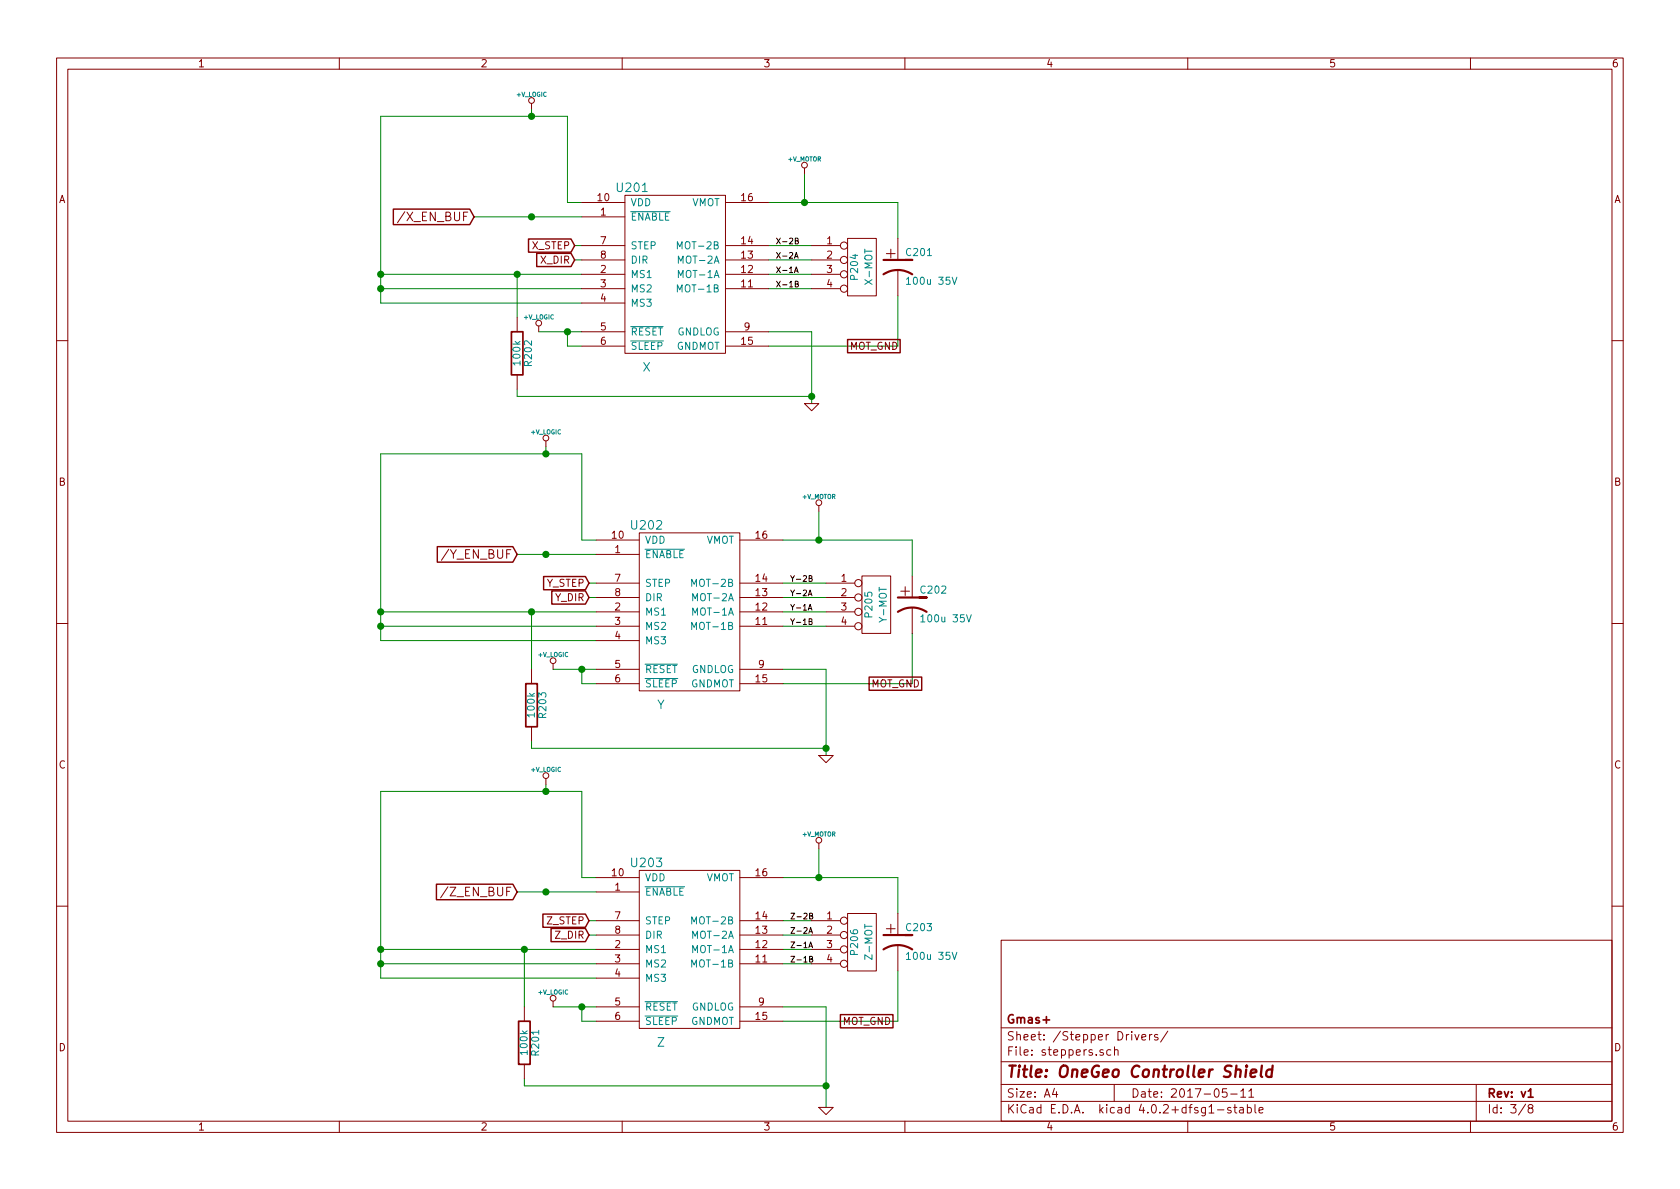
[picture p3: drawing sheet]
EESchema Schematic File Version 2
LIBS:mainboard-rescue
LIBS:power
LIBS:device
LIBS:transistors
LIBS:conn
LIBS:linear
LIBS:regul
LIBS:74xx
LIBS:cmos4000
LIBS:adc-dac
LIBS:memory
LIBS:xilinx
LIBS:microcontrollers
LIBS:dsp
LIBS:microchip
LIBS:analog_switches
LIBS:motorola
LIBS:texas
LIBS:intel
LIBS:audio
LIBS:interface
LIBS:digital-audio
LIBS:philips
LIBS:display
LIBS:cypress
LIBS:siliconi
LIBS:opto
LIBS:atmel
LIBS:contrib
LIBS:valves
LIBS:RMC
LIBS:arduino_shieldsNCL
LIBS:opendous
LIBS:m-bed
LIBS:stepper_drivers
LIBS:dc-dc-dsun
LIBS:gmas
LIBS:mainboard-cache
EELAYER 25 0
EELAYER END
$Descr A4 11693 8268
encoding utf-8
Sheet 3 8
Title "OneGeo Controller Shield"
Date "2017-05-11"
Rev "v1"
Comp "Gmas+"
Comment1 ""
Comment2 ""
Comment3 ""
Comment4 ""
$EndDescr
Wire Wire Line
	3700 750  3700 800 
Wire Wire Line
	5450 6700 5650 6700
Wire Wire Line
	5450 6500 5650 6500
Connection ~ 3650 6600
Connection ~ 5700 6100
Connection ~ 5750 7550
Wire Wire Line
	5750 7000 5750 7700
Connection ~ 5700 3750
Wire Wire Line
	5750 4650 5750 5250
Connection ~ 3700 4250
Wire Wire Line
	3700 4250 3700 4650
Connection ~ 5650 2750
Wire Wire Line
	6250 2050 6250 2400
Wire Wire Line
	6250 2400 5350 2400
Wire Wire Line
	5700 3550 5700 3750
Wire Wire Line
	5450 3750 6350 3750
Wire Wire Line
	5750 4250 5450 4250
Wire Wire Line
	5750 4050 5450 4050
Wire Wire Line
	5450 4750 6350 4750
Wire Wire Line
	5750 4650 5450 4650
Wire Wire Line
	5450 4150 5750 4150
Wire Wire Line
	5450 4350 5750 4350
Wire Wire Line
	3750 2300 4050 2300
Connection ~ 2650 2000
Wire Wire Line
	2650 800  2650 2100
Wire Wire Line
	2650 2100 4050 2100
Wire Wire Line
	2650 2000 4050 2000
Wire Wire Line
	4050 1800 4000 1800
Wire Wire Line
	2650 1900 4050 1900
Wire Wire Line
	5350 2000 5650 2000
Wire Wire Line
	5350 1800 5650 1800
Wire Wire Line
	5350 2300 5650 2300
Wire Wire Line
	5650 1700 5350 1700
Wire Wire Line
	5650 1900 5350 1900
Wire Wire Line
	5600 1200 5600 1400
Connection ~ 3700 800 
Connection ~ 3700 1500
Wire Wire Line
	4000 1700 4050 1700
Connection ~ 2650 1900
Wire Wire Line
	4050 2400 3950 2400
Wire Wire Line
	3950 2400 3950 2300
Connection ~ 3950 2300
Wire Wire Line
	4050 1400 3950 1400
Wire Wire Line
	3950 1400 3950 800 
Wire Wire Line
	3950 800  2650 800 
Wire Wire Line
	4050 3150 4050 3750
Wire Wire Line
	4050 3750 4150 3750
Connection ~ 4050 4650
Wire Wire Line
	4050 4650 4050 4750
Wire Wire Line
	4050 4750 4150 4750
Connection ~ 2650 4250
Wire Wire Line
	2650 4250 4150 4250
Wire Wire Line
	4100 4050 4150 4050
Wire Wire Line
	2650 4350 4150 4350
Connection ~ 3800 3850
Connection ~ 3800 3150
Wire Wire Line
	3800 3100 3800 3150
Wire Wire Line
	2650 3150 4050 3150
Wire Wire Line
	3600 3850 4150 3850
Wire Wire Line
	2650 4450 4150 4450
Wire Wire Line
	4150 4150 4100 4150
Wire Wire Line
	2650 3150 2650 4450
Connection ~ 2650 4350
Wire Wire Line
	3850 4650 4150 4650
Wire Wire Line
	5750 7000 5450 7000
Wire Wire Line
	5450 7100 6250 7100
Wire Wire Line
	5450 6100 6250 6100
Wire Wire Line
	5700 5900 5700 6100
Wire Wire Line
	3850 7000 4150 7000
Connection ~ 2650 6700
Wire Wire Line
	2650 5500 2650 6800
Wire Wire Line
	2650 6800 4150 6800
Wire Wire Line
	2650 6700 4150 6700
Wire Wire Line
	4150 6500 4100 6500
Wire Wire Line
	2650 6600 4150 6600
Wire Wire Line
	3600 6200 4150 6200
Wire Wire Line
	3800 5450 3800 5500
Connection ~ 3800 5500
Connection ~ 3800 6200
Wire Wire Line
	4100 6400 4150 6400
Connection ~ 2650 6600
Wire Wire Line
	4150 7100 4050 7100
Wire Wire Line
	4050 7100 4050 7000
Connection ~ 4050 7000
Wire Wire Line
	4150 6100 4050 6100
Wire Wire Line
	4050 6100 4050 5500
Wire Wire Line
	4050 5500 2650 5500
Wire Wire Line
	6250 1400 6250 1650
Wire Wire Line
	5350 1400 6250 1400
Connection ~ 5600 1400
Wire Wire Line
	6350 3750 6350 4000
Wire Wire Line
	6350 4750 6350 4400
Wire Wire Line
	6250 7100 6250 6750
Wire Wire Line
	6250 6100 6250 6350
Wire Wire Line
	3600 2700 3600 2750
Wire Wire Line
	3600 2750 5650 2750
Wire Wire Line
	5650 2300 5650 2800
Wire Wire Line
	5750 5200 3700 5200
Wire Wire Line
	3700 5200 3700 5150
Connection ~ 5750 5200
Wire Wire Line
	3600 2200 3600 1900
Connection ~ 3600 1900
Wire Wire Line
	3650 7500 3650 7550
Wire Wire Line
	3650 7000 3650 6600
Wire Wire Line
	3650 7550 5750 7550
Wire Wire Line
	5650 6400 5450 6400
Wire Wire Line
	5650 6600 5450 6600
Wire Wire Line
	3300 1500 4050 1500
Text GLabel 3600 6200 0    60   Input ~ 0
/Z_EN_BUF
Text GLabel 3600 3850 0    60   Input ~ 0
/Y_EN_BUF
Text GLabel 3300 1500 0    60   Input ~ 0
/X_EN_BUF
Text Label 5500 6700 0    40   ~ 0
Z-1B
Text Label 5500 6600 0    40   ~ 0
Z-1A
Text Label 5500 6500 0    40   ~ 0
Z-2A
Text Label 5500 6400 0    40   ~ 0
Z-2B
Text Label 5500 4350 0    40   ~ 0
Y-1B
Text Label 5500 4250 0    40   ~ 0
Y-1A
Text Label 5500 4150 0    40   ~ 0
Y-2A
Text Label 5500 4050 0    40   ~ 0
Y-2B
Text Label 5400 2000 0    40   ~ 0
X-1B
Text Label 5400 1900 0    40   ~ 0
X-1A
Text Label 5400 1800 0    40   ~ 0
X-2A
Text Label 5400 1700 0    40   ~ 0
X-2B
Text GLabel 5850 7100 2    50   UnSpc ~ 0
MOT_GND
Text GLabel 6050 4750 2    50   UnSpc ~ 0
MOT_GND
Text GLabel 5900 2400 2    50   UnSpc ~ 0
MOT_GND
$Comp
L +V_LOGIC #PWR023
U 1 1
P 3850 7000
F 0 "#PWR023" H 3850 6970 30  0001 C CNN
F 1 "+V_LOGIC" H 3850 7100 30  0000 C CNN
F 2 "" H 3850 7000 60  0001 C CNN
F 3 "" H 3850 7000 60  0001 C CNN
	1    3850 7000
	1    0    0    -1  
$EndComp
$Comp
L +V_LOGIC #PWR024
U 1 1
P 3850 4650
F 0 "#PWR024" H 3850 4620 30  0001 C CNN
F 1 "+V_LOGIC" H 3850 4750 30  0000 C CNN
F 2 "" H 3850 4650 60  0001 C CNN
F 3 "" H 3850 4650 60  0001 C CNN
	1    3850 4650
	1    0    0    -1  
$EndComp
$Comp
L +V_LOGIC #PWR025
U 1 1
P 3750 2300
F 0 "#PWR025" H 3750 2270 30  0001 C CNN
F 1 "+V_LOGIC" H 3750 2400 30  0000 C CNN
F 2 "" H 3750 2300 60  0001 C CNN
F 3 "" H 3750 2300 60  0001 C CNN
	1    3750 2300
	1    0    0    -1  
$EndComp
$Comp
L +V_LOGIC #PWR026
U 1 1
P 3800 5450
F 0 "#PWR026" H 3800 5420 30  0001 C CNN
F 1 "+V_LOGIC" H 3800 5550 30  0000 C CNN
F 2 "" H 3800 5450 60  0001 C CNN
F 3 "" H 3800 5450 60  0001 C CNN
	1    3800 5450
	1    0    0    -1  
$EndComp
$Comp
L +V_LOGIC #PWR027
U 1 1
P 3800 3100
F 0 "#PWR027" H 3800 3070 30  0001 C CNN
F 1 "+V_LOGIC" H 3800 3200 30  0000 C CNN
F 2 "" H 3800 3100 60  0001 C CNN
F 3 "" H 3800 3100 60  0001 C CNN
	1    3800 3100
	1    0    0    -1  
$EndComp
$Comp
L +V_LOGIC #PWR028
U 1 1
P 3700 750
F 0 "#PWR028" H 3700 720 30  0001 C CNN
F 1 "+V_LOGIC" H 3700 850 30  0000 C CNN
F 2 "" H 3700 750 60  0001 C CNN
F 3 "" H 3700 750 60  0001 C CNN
	1    3700 750 
	1    0    0    -1  
$EndComp
$Comp
L +V_MOTOR #PWR029
U 1 1
P 5700 5900
F 0 "#PWR029" H 5700 5870 30  0001 C CNN
F 1 "+V_MOTOR" H 5700 6000 30  0000 C CNN
F 2 "" H 5700 5900 60  0001 C CNN
F 3 "" H 5700 5900 60  0001 C CNN
	1    5700 5900
	1    0    0    -1  
$EndComp
$Comp
L +V_MOTOR #PWR030
U 1 1
P 5700 3550
F 0 "#PWR030" H 5700 3520 30  0001 C CNN
F 1 "+V_MOTOR" H 5700 3650 30  0000 C CNN
F 2 "" H 5700 3550 60  0001 C CNN
F 3 "" H 5700 3550 60  0001 C CNN
	1    5700 3550
	1    0    0    -1  
$EndComp
$Comp
L +V_MOTOR #PWR031
U 1 1
P 5600 1200
F 0 "#PWR031" H 5600 1170 30  0001 C CNN
F 1 "+V_MOTOR" H 5600 1300 30  0000 C CNN
F 2 "" H 5600 1200 60  0001 C CNN
F 3 "" H 5600 1200 60  0001 C CNN
	1    5600 1200
	1    0    0    -1  
$EndComp
$Comp
L R-RESCUE-mainboard R201
U 1 1
P 3650 7250
F 0 "R201" V 3730 7250 50  0000 C CNN
F 1 "100k" V 3650 7250 50  0000 C CNN
F 2 "opendous:SM0805_Opendous" H 3650 7250 60  0001 C CNN
F 3 "" H 3650 7250 60  0001 C CNN
	1    3650 7250
	1    0    0    -1  
$EndComp
$Comp
L R-RESCUE-mainboard R203
U 1 1
P 3700 4900
F 0 "R203" V 3780 4900 50  0000 C CNN
F 1 "100k" V 3700 4900 50  0000 C CNN
F 2 "opendous:SM0805_Opendous" H 3700 4900 60  0001 C CNN
F 3 "" H 3700 4900 60  0001 C CNN
	1    3700 4900
	1    0    0    -1  
$EndComp
$Comp
L GND-RESCUE-mainboard #PWR032
U 1 1
P 5750 5250
F 0 "#PWR032" H 5750 5250 30  0001 C CNN
F 1 "GND" H 5750 5180 30  0001 C CNN
F 2 "" H 5750 5250 60  0001 C CNN
F 3 "" H 5750 5250 60  0001 C CNN
	1    5750 5250
	1    0    0    -1  
$EndComp
$Comp
L GND-RESCUE-mainboard #PWR033
U 1 1
P 5650 2800
F 0 "#PWR033" H 5650 2800 30  0001 C CNN
F 1 "GND" H 5650 2730 30  0001 C CNN
F 2 "" H 5650 2800 60  0001 C CNN
F 3 "" H 5650 2800 60  0001 C CNN
	1    5650 2800
	1    0    0    -1  
$EndComp
$Comp
L R-RESCUE-mainboard R202
U 1 1
P 3600 2450
F 0 "R202" V 3680 2450 50  0000 C CNN
F 1 "100k" V 3600 2450 50  0000 C CNN
F 2 "opendous:SM0805_Opendous" H 3600 2450 60  0001 C CNN
F 3 "" H 3600 2450 60  0001 C CNN
	1    3600 2450
	1    0    0    -1  
$EndComp
$Comp
L CP1-RESCUE-mainboard C203
U 1 1
P 6250 6550
F 0 "C203" H 6300 6650 50  0000 L CNN
F 1 "100u 35V" H 6300 6450 50  0000 L CNN
F 2 "w_smd_cap:c_elec_6.3x7.7" H 6250 6550 60  0001 C CNN
F 3 "" H 6250 6550 60  0001 C CNN
	1    6250 6550
	1    0    0    -1  
$EndComp
$Comp
L CP1-RESCUE-mainboard C202
U 1 1
P 6350 4200
F 0 "C202" H 6400 4300 50  0000 L CNN
F 1 "100u 35V" H 6400 4100 50  0000 L CNN
F 2 "w_smd_cap:c_elec_6.3x7.7" H 6350 4200 60  0001 C CNN
F 3 "" H 6350 4200 60  0001 C CNN
	1    6350 4200
	1    0    0    -1  
$EndComp
$Comp
L CP1-RESCUE-mainboard C201
U 1 1
P 6250 1850
F 0 "C201" H 6300 1950 50  0000 L CNN
F 1 "100u 35V" H 6300 1750 50  0000 L CNN
F 2 "w_smd_cap:c_elec_6.3x7.7" H 6250 1850 60  0001 C CNN
F 3 "" H 6250 1850 60  0001 C CNN
	1    6250 1850
	1    0    0    -1  
$EndComp
Text GLabel 4100 6500 0    50   Input ~ 0
Z_DIR
Text GLabel 4100 6400 0    50   Input ~ 0
Z_STEP
$Comp
L CONN_4 P206
U 1 1
P 6000 6550
F 0 "P206" V 5950 6550 50  0000 C CNN
F 1 "Z-MOT" V 6050 6550 50  0000 C CNN
F 2 "RMC:CONN_KK_2.54_4W" H 6000 6550 60  0001 C CNN
F 3 "" H 6000 6550 60  0001 C CNN
	1    6000 6550
	1    0    0    -1  
$EndComp
$Comp
L GND-RESCUE-mainboard #PWR034
U 1 1
P 5750 7700
F 0 "#PWR034" H 5750 7700 30  0001 C CNN
F 1 "GND" H 5750 7630 30  0001 C CNN
F 2 "" H 5750 7700 60  0001 C CNN
F 3 "" H 5750 7700 60  0001 C CNN
	1    5750 7700
	1    0    0    -1  
$EndComp
Text GLabel 4100 4050 0    50   Input ~ 0
Y_STEP
Text GLabel 4100 4150 0    50   Input ~ 0
Y_DIR
$Comp
L CONN_4 P205
U 1 1
P 6100 4200
F 0 "P205" V 6050 4200 50  0000 C CNN
F 1 "Y-MOT" V 6150 4200 50  0000 C CNN
F 2 "RMC:CONN_KK_2.54_4W" H 6100 4200 60  0001 C CNN
F 3 "" H 6100 4200 60  0001 C CNN
	1    6100 4200
	1    0    0    -1  
$EndComp
$Comp
L CONN_4 P204
U 1 1
P 6000 1850
F 0 "P204" V 5950 1850 50  0000 C CNN
F 1 "X-MOT" V 6050 1850 50  0000 C CNN
F 2 "RMC:CONN_KK_2.54_4W" H 6000 1850 60  0001 C CNN
F 3 "" H 6000 1850 60  0001 C CNN
	1    6000 1850
	1    0    0    -1  
$EndComp
Text GLabel 4000 1800 0    50   Input ~ 0
X_DIR
Text GLabel 4000 1700 0    50   Input ~ 0
X_STEP
$Comp
L POLOLU U203
U 1 1
P 4800 6600
F 0 "U203" H 4500 7200 60  0000 C CNN
F 1 "Z" H 4600 5950 60  0000 C CNN
F 2 "RMC:POLOLU" H 4800 6600 60  0001 C CNN
F 3 "" H 4800 6600 60  0001 C CNN
	1    4800 6600
	1    0    0    -1  
$EndComp
$Comp
L POLOLU U202
U 1 1
P 4800 4250
F 0 "U202" H 4500 4850 60  0000 C CNN
F 1 "Y" H 4600 3600 60  0000 C CNN
F 2 "RMC:POLOLU" H 4800 4250 60  0001 C CNN
F 3 "" H 4800 4250 60  0001 C CNN
	1    4800 4250
	1    0    0    -1  
$EndComp
$Comp
L POLOLU U201
U 1 1
P 4700 1900
F 0 "U201" H 4400 2500 60  0000 C CNN
F 1 "X" H 4500 1250 60  0000 C CNN
F 2 "RMC:POLOLU" H 4700 1900 60  0001 C CNN
F 3 "" H 4700 1900 60  0001 C CNN
	1    4700 1900
	1    0    0    -1  
$EndComp
$EndSCHEMATC
